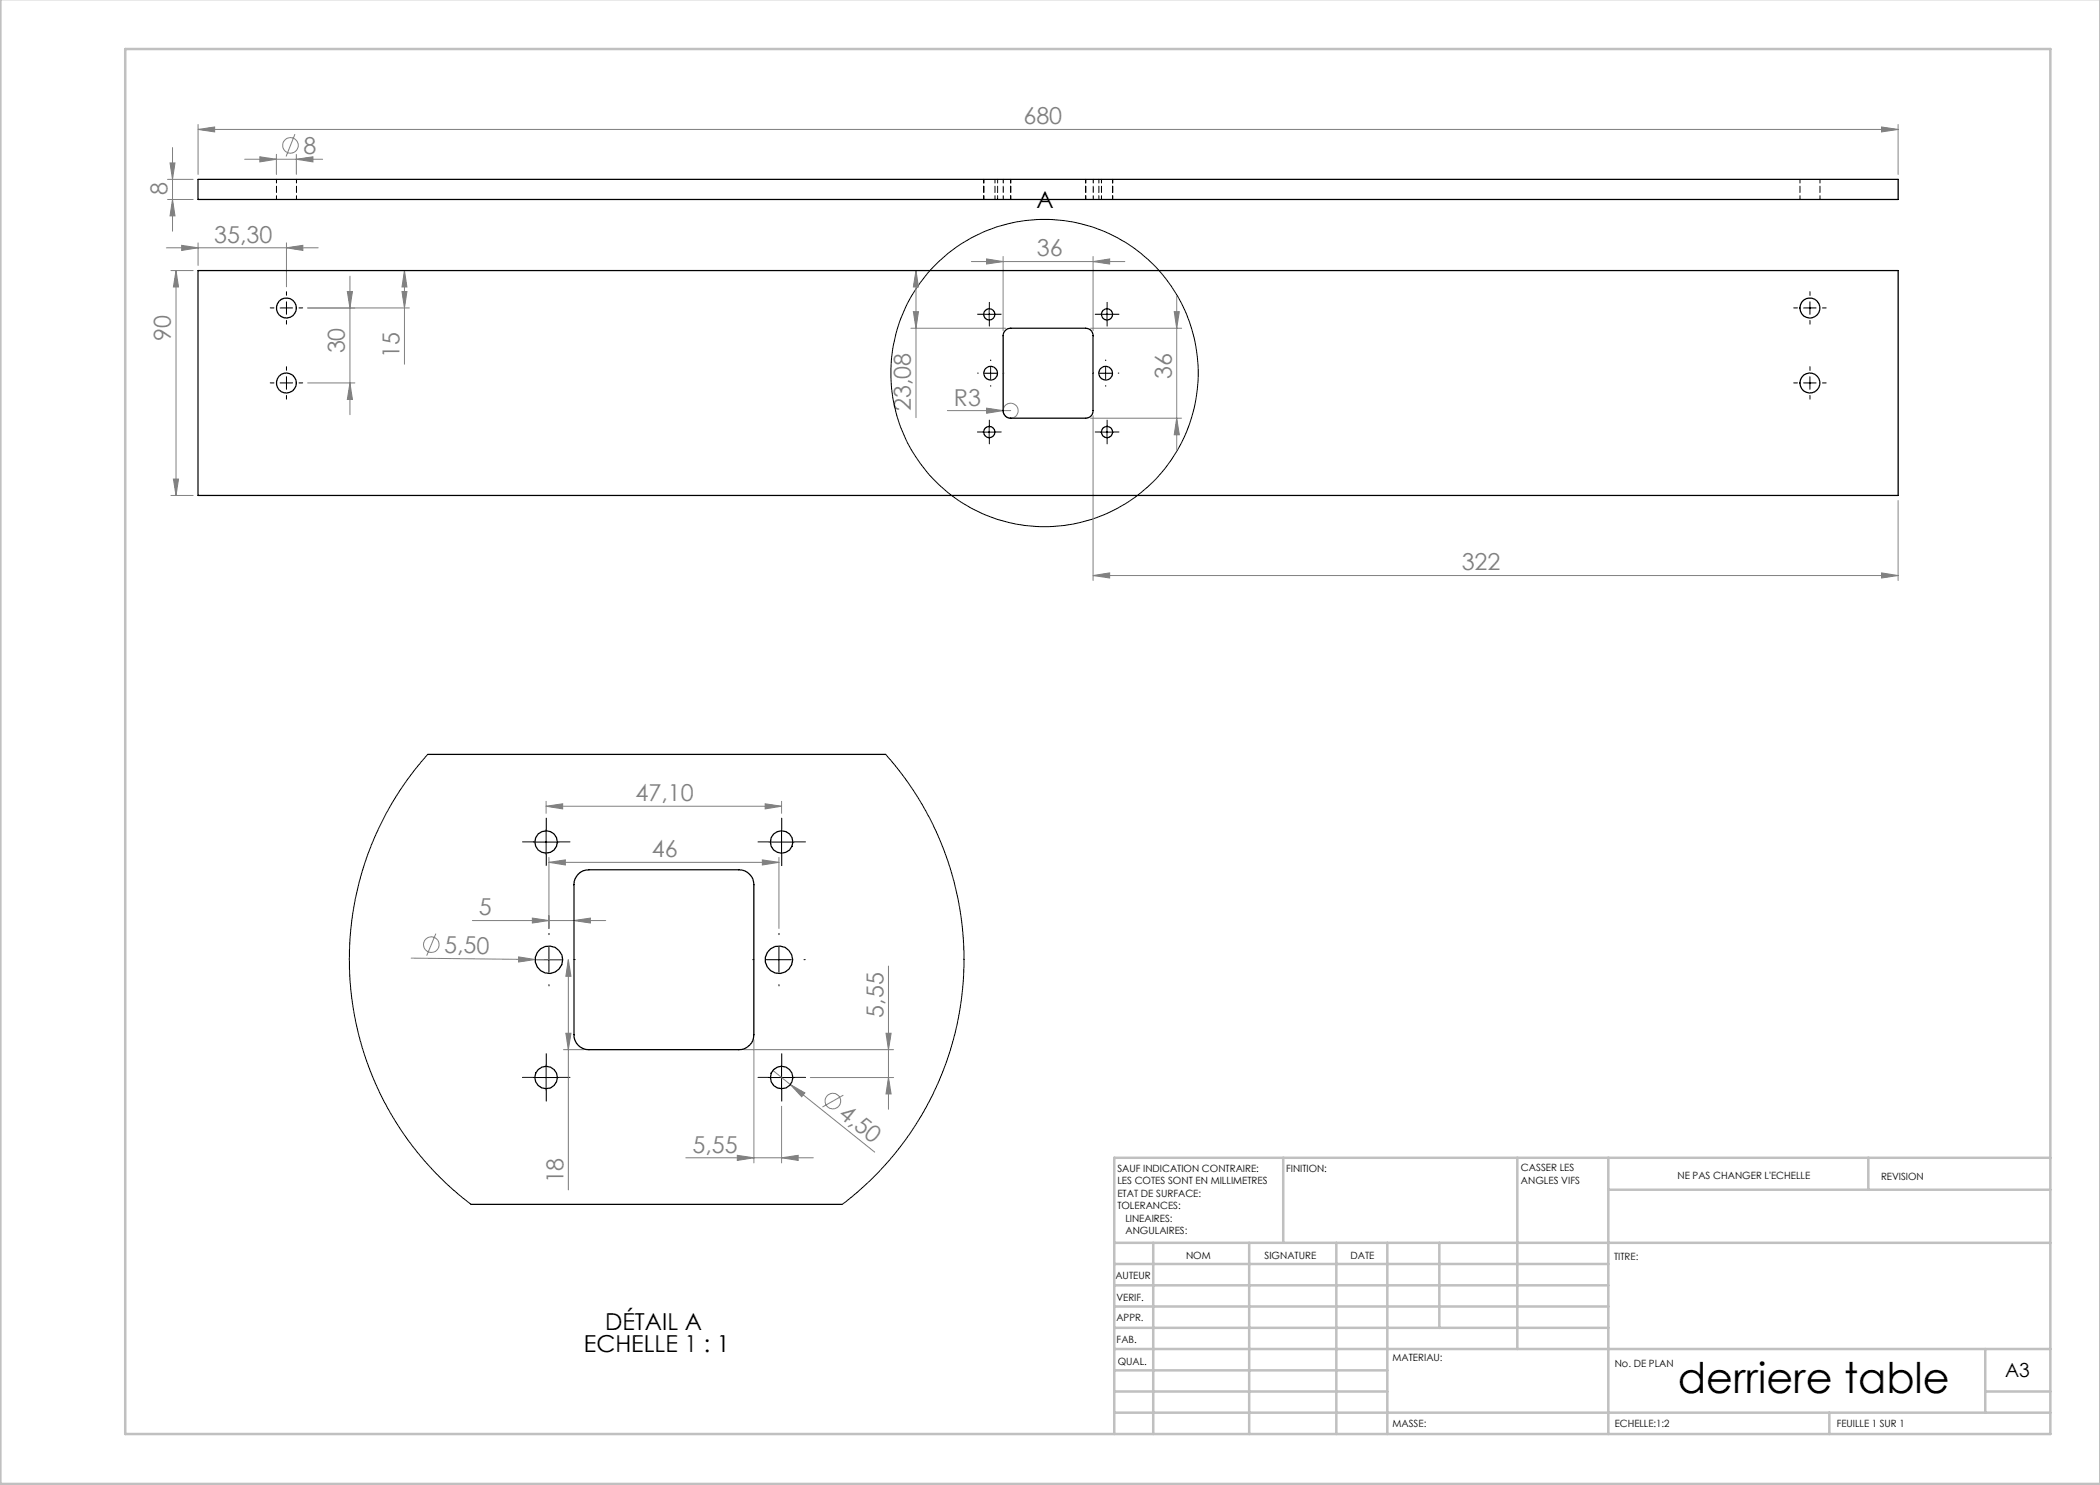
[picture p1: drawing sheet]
<svg xmlns="http://www.w3.org/2000/svg" width="420mm" height="297mm" viewBox="0 0 420 297" stroke-linecap="round" stroke-linejoin="round" font-family="sans-serif">
<g fill="none" stroke="#808080" stroke-width=".2">
<path d="M33.5 39.9h5.1M33.5 35.9h5.1M34 32.6h1l-.5 3.3zM34.5 39.9l.5 3.3h-1zM34.5 29.5v16.7M39.6 25.9l3.3-.5v1zM39.6 24.9v10M39.6 25.9h340M48.9 31.9h15.6M52 31.4l3.3 .5-3.3 .5zM55.3 30.9v4M59 26.8l-1.8 4.5"/>
<path d="M59.3 31.9l3.3-.5v1zM59.3 30.9v4M376.3 25.4l3.3 .5-3.3 .5zM379.6 24.9v10M33.3 49.6h30.3M34.2 54.1h4.4M35.2 54.1v45M35.2 54.1l.5 3.3h-1zM36.3 49.1l3.3 .5-3.3 .5zM39.6 48.6v4.5M57.3 49.6l3.3-.5v1zM57.3 48.6v8.8"/>
<path d="M69.5 58.3h1l-.5 3.3zM70 55.2v27.7M80.4 58.3h1l-.5 3.3zM80.9 54.1l.5 3.3h-1zM80.9 54.1v18.7M183.2 54.1v29.4M183.2 54.1l.5 3.3h-1zM194.3 52.3h30.7M197.3 51.8l3.3 .5-3.3 .5zM200.6 51.3v14.8M218.6 52.3l3.3-.5v1zM218.6 51.3v14.8"/>
<path d="M235.3 59.3v30.7M61.5 61.6h20.4M61.5 76.6h9.5M70 76.6l.5 3.3h-1zM182.2 65.6h18.9M182.7 62.3h1l-.5 3.3zM218.1 65.6h18.2M234.8 62.3h1.1l-.6 3.3zM34.2 99.1h4.4M34.7 95.8h1l-.5 3.3zM189.5 82.1h12.6M197.3 81.6l3.3 .5-3.3 .6z"/>
<path d="M218.1 83.6h18.2M218.6 83.1v33M235.3 83.6l.6 3.4h-1.1zM218.6 115.1l3.3-.5v1zM218.6 115.1h161M376.3 114.6l3.3 .5-3.3 .5zM379.6 100.1v16M109.2 161.3l3.3-.5v1zM109.2 160.3v2.4M109.2 161.3h47.1M109.8 172.5l3.3-.5v1zM109.8 171.5v14.2"/>
<path d="M109.8 172.5h46M152.5 172l3.3 .5-3.3 .5zM153 160.8l3.3 .5-3.3 .5zM155.8 171.5v14.2M156.3 160.3v2.4M82.2 191.6l30.3 .4M87.2 186.7l-1.9 4.4M94.5 184.1h26.6M103.7 191.4l3.3 .5-3.3 .5zM106.5 183.6l3.3 .5-3.3 .5zM113.7 191.9v46.1M113.7 191.9l.5 3.4h-1z"/>
<path d="M114.8 184.1l3.3-.5v1zM177.7 193.2v28.7M112.7 209.9h4.1M113.2 206.7h1l-.5 3.2zM148.8 209.9h29.9M150.8 208v24.6M154.6 214.1l3.5 2.8M158.1 216.9l2.9 1.7-.7 .8zM158.1 216.9l16.8 13.5M162.1 215.5h16.6M168.7 219l-4.2 2.4M177.2 206.7h1l-.5 3.2z"/>
<path d="M177.7 215.5l.5 3.3h-1zM137.2 231.6h25.5M147.5 231.1l3.3 .5-3.3 .5zM156.3 231.6l3.3-.5v1zM156.3 221.3v11.3"/>
<circle cx="58.1" cy="29.1" r="1.56"/>
<circle cx="202.1" cy="82.1" r="1.5"/>
<circle cx="86.2" cy="188.9" r="1.56"/>
<circle cx="166.6" cy="220.2" r="1.55"/>
</g>
<g fill="none" stroke="#000" stroke-width=".2">
<path d="M56 61.6h2.5M56 76.6h2.5M57.3 60.4v2.5M57.3 75.3v2.6M196.6 62.9h2.5M196.9 74.6h2.5M197.8 61.6v2.5M198.1 73.4v2.5M219.9 74.6h2.5M220.2 62.9h2.4M221.1 73.4v2.5M221.4 61.6v2.5"/>
<path d="M360.7 61.6h2.5M360.7 76.6h2.5M362 60.4v2.5M362 75.3v2.6M196.6 86.4h2.5M197.8 85.2v2.5M220.2 86.4h2.4M221.4 85.2v2.5M106.7 168.4h5M109.2 165.9v5M153.8 168.4h5M156.3 165.9v5"/>
<path d="M107.3 191.9h5M109.8 189.4v5M153.3 191.9h5M155.8 189.4v5M106.7 215.5h5M109.2 213v5M153.8 215.5h5M156.3 213v5"/>
<circle cx="208.9" cy="74.6" r="30.7"/>
</g>
<g fill="none" stroke="#000" stroke-width=".2" stroke-dasharray="30.5 1.3 1.3 1.3">
<path d="M57.3 59.1v-.8M362 59.1v-.8M54.8 61.6h-.8M54.8 76.6h-.8M57.3 64.1v.7M57.3 74.1v-.8M57.3 79.1v.7M59.8 61.6h.7M59.8 76.6h.7M195.6 74.6h-.1M196.6 62.8h-1.1M197.9 61.6v-1.1"/>
<path d="M197.9 64.1v1.1M198.1 72.1v-.1M198.1 77.1v.1M199.1 62.8h1.1M200.6 74.6h.2M218.6 74.6h-.1M220.2 62.8h-1.2M221.1 72.1v-.1M221.1 77.1v.1M221.4 61.6v-1.1M221.4 64.1v1.1M222.7 62.8h1.1"/>
<path d="M223.6 74.6h.2M359.5 76.6h-.8M359.5 61.6h-.8M362 74.1v-.8M362 79.1v.7M362 64.1v.7M364.5 76.6h.7M364.5 61.6h.7M196.6 86.4h-1.1M197.9 85.1v-1.1M197.9 87.6v1.2M199.1 86.4h1.1"/>
<path d="M220.2 86.4h-1.2M221.4 85.1v-1.1M221.4 87.6v1.2M222.7 86.4h1.1M106.7 168.4h-2.2M109.2 165.9v-2.3M109.2 170.9v2.2M111.7 168.4h2.3M153.8 168.4h-2.2M156.3 165.9v-2.3M156.3 170.9v2.2M158.8 168.4h2.3"/>
<path d="M104.8 191.9h-.3M109.8 186.9v-.2M109.8 196.9v.3M114.8 191.9h.2M150.8 191.9h-.3M155.8 186.9v-.2M155.8 196.9v.3M160.8 191.9h.2M106.7 215.5h-2.2M109.2 213v-2.3M109.2 218v2.2M111.7 215.5h2.3"/>
<path d="M153.8 215.5h-2.2M156.3 213v-2.3M156.3 218v2.2M158.8 215.5h2.3"/>
</g>
<g fill="none" stroke="#c0c0c0" stroke-width=".5">
<path d="M.1 -.1v296.9h419.9M25 9.8h385.1v277h-385.1zM256.6 231.6v17M303.5 231.6v38.2M321.7 231.6v55.2M321.7 237.9h88.4M373.7 231.6v6.3M410.1 231.6h-187.3v55.2M222.8 248.6h187.3M222.8 257.1h98.9M222.8 252.8h98.9M230.6 248.6v38.2"/>
<path d="M249.8 248.6v38.2M267.3 248.6v38.2M277.5 248.6v38.2M287.9 248.6v17M222.8 265.6h98.9M222.8 261.3h98.9M222.8 278.3h54.7M222.8 274.1h54.7M222.8 269.8h187.3M397.1 278.3h13M397.1 269.8v12.7M222.8 282.5h187.3"/>
<path d="M365.9 282.5v4.3"/>
</g>
<g fill="#808080">
<path d="M103.7 191.4l3.3 .5-3.3 .5z"/>
<path d="M197.3 81.6l3.3 .5-3.3 .6z"/>
<path d="M158.1 216.9l2.9 1.7-.7 .8z"/>
<path d="M376.3 25.4l3.3 .5-3.3 .5zM39.6 25.9l3.3-.5v1zM156.3 231.6l3.3-.5v1zM147.5 231.1l3.3 .5-3.3 .5zM153 160.8l3.3 .5-3.3 .5zM109.2 161.3l3.3-.5v1z"/>
<path d="M197.3 51.8l3.3 .5-3.3 .5zM218.6 52.3l3.3-.5v1zM218.6 115.1l3.3-.5v1zM376.3 114.6l3.3 .5-3.3 .5zM52 31.4l3.3 .5-3.3 .5zM59.3 31.9l3.3-.5v1zM106.5 183.6l3.3 .5-3.3 .5zM114.8 184.1l3.3-.5v1zM109.8 172.5l3.3-.5v1zM152.5 172l3.3 .5-3.3 .5z"/>
<path d="M57.3 49.6l3.3-.5v1zM36.3 49.1l3.3 .5-3.3 .5z"/>
<path d="M235.3 83.6l.6 3.4h-1.1zM234.8 62.3h1.1l-.6 3.3zM34.5 39.9l.5 3.3h-1zM34 32.6h1l-.5 3.3z"/>
<path d="M182.7 62.3h1l-.5 3.3zM183.2 54.1l.5 3.3h-1zM80.4 58.3h1l-.5 3.3zM80.9 54.1l.5 3.3h-1z"/>
<path d="M35.2 54.1l.5 3.3h-1zM34.7 95.8h1l-.5 3.3zM69.5 58.3h1l-.5 3.3zM70 76.6l.5 3.3h-1zM113.7 191.9l.5 3.4h-1zM113.2 206.7h1l-.5 3.2zM177.2 206.7h1l-.5 3.2zM177.7 215.5l.5 3.3h-1z"/>
</g>
<g fill="none" stroke="#000" stroke-width=".25">
<path d="M39.6 35.9h340v4h-340zM39.6 54.1h340v45h-340zM201.1 66.1l.4-.3 .6-.2h15a1.45 1.45 0 0 1 1.5 1.5v15a1.45 1.45 0 0 1-1.5 1.5h-15a1.51 1.51 0 0 1-1.5-1.5v-15l.1-.5zM85.5 150.9h91.6M115.6 174.8a2.88 2.88 0 0 1 2.2-.8h30a3 3 0 0 1 3 2.9v30a3 3 0 0 1-3 3h-30a2.95 2.95 0 0 1-3-3v-30a2.87 2.87 0 0 1 .8-2.1zM94.2 240.9h74.3"/>
<circle cx="57.3" cy="76.6" r="2.01"/>
<circle cx="57.3" cy="61.6" r="2"/>
<circle cx="197.8" cy="62.9" r="1.12"/>
<circle cx="198.1" cy="74.6" r="1.37"/>
<circle cx="221.1" cy="74.6" r="1.37"/>
<circle cx="221.4" cy="62.9" r="1.13"/>
<circle cx="362" cy="61.6" r="2"/>
<circle cx="362" cy="76.6" r="2.01"/>
<circle cx="197.9" cy="86.4" r="1.12"/>
<circle cx="221.4" cy="86.4" r="1.13"/>
<circle cx="109.2" cy="168.4" r="2.25"/>
<circle cx="156.3" cy="168.4" r="2.25"/>
<circle cx="109.8" cy="192" r="2.74"/>
<circle cx="155.8" cy="191.9" r="2.73"/>
<circle cx="109.2" cy="215.5" r="2.25"/>
<circle cx="156.3" cy="215.5" r="2.25"/>
</g>
<g fill="none" stroke="#000" stroke-width=".2" stroke-dasharray="1.3 .6" stroke-dashoffset=".5">
<path d="M55.3 35.9v4M59.3 39.9v-4M196.7 35.9v4M196.8 35.9v4M199 39.9v-4M199.5 39.9v-4M200.6 39.9v-4M202.1 39.9v-4M217.1 39.9v-4M218.6 39.9v-4M219.8 35.9v4M220.3 35.9v4"/>
<path d="M222.5 39.9v-4M360 35.9v4M364 39.9v-4"/>
</g>
<path d="M85.5 150.9l-3.3 4.1-3.7 5.4-3.3 6.5-2.4 6.2-1.8 6.9-.9 6-.3 5.7 .3 6.1 .8 5.3 1.6 6.5 2.3 6.3 2.8 5.8 3.3 5.3 3.7 4.9 4.7 4.8 4.9 4.2M177.1 150.9l3.9 4.8 3.7 5.6 2.9 5.9 2.4 6.3 1.6 6.4 .9 5.9 .3 4.3v3.4l-.3 4.1-1 6.8-1.4 5.6-2.2 6.1-1.2 2.5-2 3.8-3.5 5.5-3.3 4.1-4.1 4.3-2.6 2.4-2.7 2.2" fill="none" stroke="#000" stroke-width=".2"/>
<text font-size="8.5" x="335.6" y="278.5">derriere table</text>
<g font-size="4.7" fill="#808080">
<text x="204.7" y="24.9">680</text>
<text x="60.7" y="30.8">8</text>
<text x="33.5" y="39" transform="rotate(-90 33.5 39)">8</text>
<text x="42.9" y="48.5">35,30</text>
<text x="207.4" y="51.3">36</text>
<text x="34.2" y="68.1" transform="rotate(-90 34.2 68.1)">90</text>
<text x="69" y="70.7" transform="rotate(-90 69 70.7)">30</text>
<text x="79.9" y="71.5" transform="rotate(-90 79.9 71.5)">15</text>
<text x="234.3" y="75.7" transform="rotate(-90 234.3 75.7)">36</text>
<text x="182.2" y="82.2" transform="rotate(-90 182.2 82.2)">23,08</text>
<text x="190.8" y="81.2">R3</text>
<text x="292.3" y="114.1">322</text>
<text x="127.1" y="160.2">47,10</text>
<text x="130.3" y="171.5">46</text>
<text x="95.8" y="183.1">5</text>
<text x="88.8" y="190.6" transform="rotate(1 88.8 190.6)">5,50</text>
<text x="176.7" y="203.6" transform="rotate(-90 176.7 203.6)">5,55</text>
<text x="167.5" y="223.1" transform="rotate(39 167.5 223.1)">4,50</text>
<text x="138.5" y="230.5">5,55</text>
<text x="112.7" y="236.7" transform="rotate(-90 112.7 236.7)">18</text>
</g>
<g font-size="4.7">
<text x="207.3" y="41.5">A</text>
<text x="121" y="265.9">DÉTAIL A</text>
<text x="116.8" y="270.4">ECHELLE 1 : 1</text>
</g>
<text font-size="3.9" x="401" y="275.4">A3</text>
<g font-size="2">
<text x="223.5" y="234.4">SAUF INDICATION CONTRAIRE:</text>
<text x="223.5" y="236.9">LES COTES SONT EN MILLIMETRES</text>
<text x="223.5" y="239.4">ETAT DE SURFACE:</text>
<text x="257.2" y="234.4">FINITION:</text>
<text x="304.2" y="234.3">CASSER LES</text>
<text x="304.2" y="236.8">ANGLES VIFS</text>
<text x="335.5" y="235.8">NE PAS CHANGER L'ECHELLE</text>
<text x="376.2" y="236">REVISION</text>
<text x="223.5" y="241.9">TOLERANCES:</text>
<text x="225.1" y="244.4">LINEAIRES:</text>
<text x="225.1" y="246.9">ANGULAIRES:</text>
<text x="237.2" y="251.8">NOM</text>
<text x="252.9" y="251.7">SIGNATURE</text>
<text x="270.1" y="251.7">DATE</text>
<text x="223.1" y="255.9">AUTEUR</text>
<text x="322.8" y="252">TITRE:</text>
<text x="223.3" y="260.1">VERIF.</text>
<text x="223.3" y="264.2">APPR.</text>
<text x="223.3" y="268.6">FAB.</text>
<text x="223.5" y="272.9">QUAL.</text>
<text x="278.5" y="272.3">MATERIAU:</text>
<text x="323" y="273.4">No. DE PLAN</text>
<text x="278.5" y="285.3">MASSE:</text>
<text x="323" y="285.4">ECHELLE:1:2</text>
<text x="367.4" y="285.4">FEUILLE 1 SUR 1</text>
</g>
</svg>
